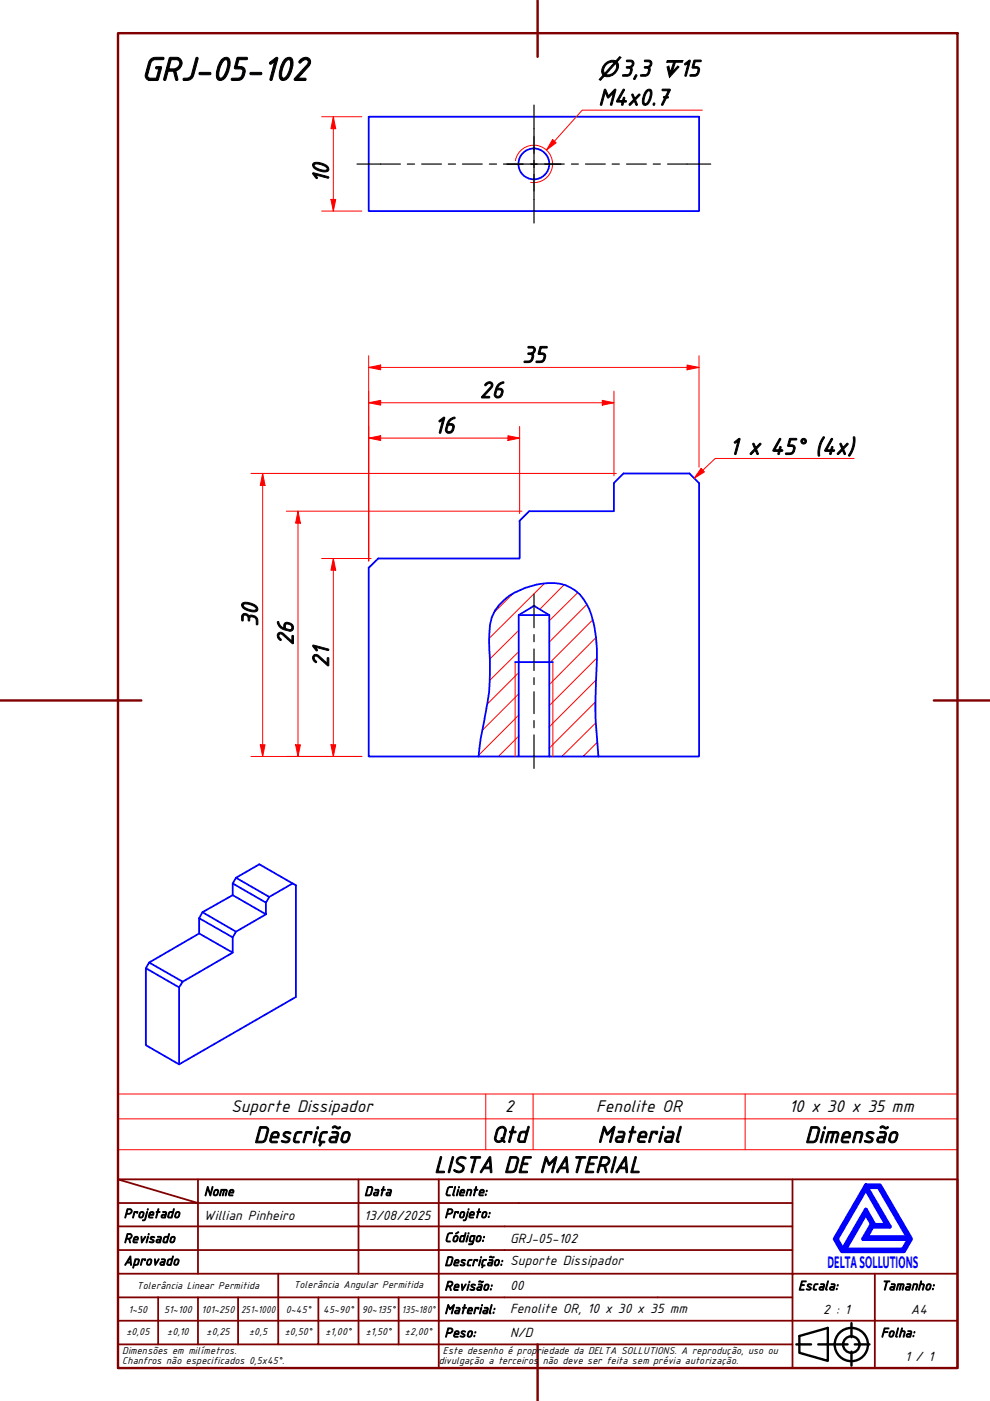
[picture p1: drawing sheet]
<svg xmlns="http://www.w3.org/2000/svg" width="210mm" height="297mm" viewBox="0 0 210 297" stroke-linecap="round" stroke-linejoin="round" font-family="sans-serif">
<!-- layer: Hatch (ABNT) -->
<g fill="none" stroke="#f00" stroke-width=".21">
<path d="M108.8 125.8l-4 4M110 138.2l-6.2 6.1M110 133.7l-6.2 6M115.4 123.7l-11.7 11.7M119.6 124l-5.2 5.2M122.5 125.7l-6 5.9M124.4 128.2l-7.9 7.9M125.7 131.4l-9.2 9.2M126.4 135.2l-9.9 9.9M126.6 139.5l-10.1 10.1M110 156.1l-4.3 4.3M110 151.6l-8.5 8.5"/>
<path d="M110 147.1l-7.7 7.7M110 142.6l-6.7 6.7M126.2 148.8l-9.7 9.8M126.4 153.2l-7.3 7.2M126.4 144.1l-9.9 10M126.7 157.3l-3.1 3.1"/>
</g>
<!-- layer: Visible (ABNT) -->
<g fill="none" stroke="#00f" stroke-width=".38">
<path d="M78.2 24.8h70v20h-70zM78.2 120.4l2-2h30v-8l2-2h18v-6l2-2h14l2 2v58h-31.7v-30l-3.3-2-3.2 2v30h-31.8zM110 130.4h6.5M109.2 140.4h8M101.5 160.4l.4-3.8a66.2 66.2 0 0 0 2-14.4v-2.2a28.6 28.6 0 0 1 .4-9.1 11.3 11.3 0 0 1 7.1-6.3 13.3 13.3 0 0 1 8.5-.5 9 9 0 0 1 5.4 6.1 29.7 29.7 0 0 1 1.3 9.7 113 113 0 0 0 .3 20.5M110 160.4h6.5M42.2 194.7v3.2l-10.6 6.2M42.2 197.9l7.1 4.1v-3.3M42.9 193.4l7.1 4.1-.7 1.2-7.1-4M42.9 193.4l-.7 1.3M49.3 187.3v2.5l-6.4 3.6M49.3 189.8l7.1 4.1v-2.5"/>
<path d="M50 186.1l5-2.9 7.7 4.5v23.7l-24.7 14.3M50 186.1l7.1 4.1-.7 1.2-7.1-4.1M50 186.1l-.7 1.2M56.4 193.9l-6.4 3.6M62 187.3l-4.9 2.9M30.9 205.3v16.3l7.1 4.1v-16.4M31.6 204.1l7.1 4-.7 1.2-7.1-4zM49.3 202l-10.6 6.1"/>
<circle cx="113.2" cy="34.8" r="3.3"/>
</g>
<!-- layer: Visible Narrow (ABNT) -->
<path d="M109.3 34.1a4 4 0 0 1 4.6-3.3 4 4 0 0 1 3.2 4.6 4 4 0 0 1-4.6 3.3M109.2 140.4v20M117.2 140.4v20" fill="none" stroke="#f00" stroke-width=".21"/>
<path d="M25 237.2h178v-5.2h-178v11.8M103 232v11.8M113 232v11.8M158 232v11.8M203 237.2v6.6h-178M25 243.8v6.2h178v-6.2" fill="none" stroke="#f00" stroke-width=".21"/>
<!-- layer: Borda A3/A4 (ABNT) -->
<path d="M25 7h178v283.1h-178zM114 0v12.1M0 148.5h30M198 148.5h12M114 285v12" fill="none" stroke="#800000" stroke-width=".51"/>
<path d="M183.6 257.3l1.2 2.2-1.8 3.2h9.7l-1.2 2.2h-12.3zM183.6 252.1l4.4 7.6h-2.6l-1.8-3.2-4.9 8.4-1.3-2.2zM183.6 251.3h3l6.6 11.4-1.6 2.6h-13.1l-1.5-2.6zM183.8 251.7h2.5l6.2 10.6h-8.8l1.3-2.2h3.7zM185 259.7h.2l-.2 .2z" fill="none" stroke="#00f" stroke-width=".83"/>
<!-- layer: 0 -->
<path d="M178.5 265.3h13.1" fill="none" stroke="#000" stroke-width=".21"/>
<g fill="none" stroke="#800000" stroke-width=".38">
<path d="M25 250l17 5.1h-17M25 250h178v40.1h-178zM42 255.1h34v4.9h17M42 255.1v15M42 250v5.1M76 250v5.1h17v4.9M93 250v5.1h75M168 250v20.1h-143M25 260h51v10.1M25 275.1h17M33.5 275.1v9.9M50.5 275.1h-8.5v9.9"/>
<path d="M59 270.1v14.9h-8.5M67.5 275.1v9.9h-8.5M76 275.1v9.9h8.5M84.5 275.1v9.9M93 275.1h-42.5v9.9M93 260v5h-68M93 275.1v9.9h75M93 260h75M93 275.1h75M168 265h-75v10.1M185.5 270.1v9.9h17.5M203 270.1h-35v9.9h17.5v10.1"/>
<path d="M25 285h25.5M25 280h143v10.1M67.5 285h8.5M84.5 285h8.5v5.1"/>
</g>
<g fill="none" stroke="#000" stroke-width=".51">
<path d="M168.8 285h3.2M169.5 283.3l6-1.8v7l-6-1.7zM173.5 285h6.2M180.5 280.5v3M180.5 286.6v2.9M181.2 285h3.1"/>
<circle cx="180.5" cy="285.1" r="3.5"/>
<circle cx="180.5" cy="285.1" r="1.75"/>
</g>
<!-- layer: Marca de centro (ISO) -->
<path d="M107.4 34.8h11.5M113.2 29v11.5" fill="none" stroke="#000" stroke-width=".25"/>
<!-- layer: Linha de centro (ISO) -->
<g fill="none" stroke="#000" stroke-width=".25">
<path d="M75.7 34.8h9.2M86.4 34.8h1.5M89.4 34.8h4.2M95.1 34.8h1.5M98 34.8h4.2M103.8 34.8h1.5M106.7 34.8h4.2M112.5 34.8h1.4M113.2 22.3v10.2M113.2 34v1.5M113.2 37v10.3M115.4 34.8h4.2"/>
<path d="M121.2 34.8h1.4M124.1 34.8h4.2M129.8 34.8h1.5M132.8 34.8h4.2M138.5 34.8h1.5M141.5 34.8h9.2M113.2 126v7.1M113.2 134.5v1.6M113.2 137.6v4.6M113.2 143.7v1.4M113.2 146.7v4.6M113.2 152.8v1.5"/>
<path d="M113.2 155.8v7.1"/>
</g>
<path d="M70.7 157.9v2.5" fill="none" stroke="#f00" stroke-width=".21"/>
<path d="M70.2 157.9h1l-.5 2.5z" fill="#f00"/>
<path d="M70.7 118.4v2.5M70.2 157.9h1l-.5 2.5z" fill="none" stroke="#f00" stroke-width=".21"/>
<path d="M70.7 118.4l.5 2.5h-1z" fill="#f00"/>
<path d="M68.2 118.4h10.5M70.7 118.4l.5 2.5h-1zM70.7 120.9v37M63.2 157.9v2.5M68.2 160.4h8.5" fill="none" stroke="#f00" stroke-width=".21"/>
<path d="M62.7 157.9h1l-.5 2.5z" fill="#f00"/>
<path d="M63.2 108.4v2.5M62.7 157.9h1l-.5 2.5z" fill="none" stroke="#f00" stroke-width=".21"/>
<path d="M63.2 108.4l.5 2.5h-1z" fill="#f00"/>
<path d="M60.7 108.4h50M63.2 108.4l.5 2.5h-1zM63.2 110.9v47M55.7 157.9v2.5M60.7 160.4h16" fill="none" stroke="#f00" stroke-width=".21"/>
<path d="M55.2 157.9h1l-.5 2.5z" fill="#f00"/>
<path d="M55.7 100.4v2.5M55.2 157.9h1l-.5 2.5z" fill="none" stroke="#f00" stroke-width=".21"/>
<path d="M55.7 100.4l.5 2.5h-1z" fill="#f00"/>
<path d="M78.2 92.9h2.5M53.2 100.4h77.5M55.7 100.4l.5 2.5h-1zM55.7 102.9v55M53.2 160.4h23.5" fill="none" stroke="#f00" stroke-width=".21"/>
<path d="M78.2 92.9l2.5-.5v1z" fill="#f00"/>
<path d="M78.2 92.9l2.5-.5v1zM107.7 92.9h2.5" fill="none" stroke="#f00" stroke-width=".21"/>
<path d="M107.7 92.4l2.5 .5-2.5 .5z" fill="#f00"/>
<path d="M78.2 90.4v28.5M78.2 85.4h2.5M80.7 92.9h27M107.7 92.4l2.5 .5-2.5 .5zM110.2 90.4v18.5" fill="none" stroke="#f00" stroke-width=".21"/>
<path d="M78.2 85.4l2.5-.5v1z" fill="#f00"/>
<path d="M78.2 85.4l2.5-.5v1zM127.7 85.4h2.5" fill="none" stroke="#f00" stroke-width=".21"/>
<path d="M127.7 84.9l2.5 .5-2.5 .5z" fill="#f00"/>
<path d="M78.2 77.9h2.5M78.2 82.9v36M80.7 85.4h47M127.7 84.9l2.5 .5-2.5 .5zM130.2 82.9v18" fill="none" stroke="#f00" stroke-width=".21"/>
<path d="M78.2 77.9l2.5-.5v1z" fill="#f00"/>
<path d="M78.2 77.9l2.5-.5v1zM145.7 77.9h2.5" fill="none" stroke="#f00" stroke-width=".21"/>
<path d="M145.7 77.4l2.5 .5-2.5 .5z" fill="#f00"/>
<path d="M78.2 75.4v43.5M80.7 77.9h65M145.7 77.4l2.5 .5-2.5 .5zM148.2 75.4v23.6" fill="none" stroke="#f00" stroke-width=".21"/>
<path d="M117.5 30l-1.6 1.8" fill="none" stroke="#f00" stroke-width=".21"/>
<path d="M117.2 29.6l.7 .7-2 1.5z" fill="#f00"/>
<path d="M117.2 29.6l.7 .7-2 1.5zM148.9 23.4h-25.5l-5.9 6.6M149 99.7l-1.8 1.7" fill="none" stroke="#f00" stroke-width=".21"/>
<path d="M148.7 99.3l.7 .8-2.2 1.3z" fill="#f00"/>
<path d="M148.7 99.3l.7 .8-2.2 1.3zM181.1 97.2h-29.5l-2.6 2.5" fill="none" stroke="#f00" stroke-width=".21"/>
<path d="M70.7 42.3v2.5" fill="none" stroke="#f00" stroke-width=".21"/>
<path d="M70.2 42.3h1l-.5 2.5z" fill="#f00"/>
<path d="M70.7 24.8v2.5M70.2 42.3h1l-.5 2.5z" fill="none" stroke="#f00" stroke-width=".21"/>
<path d="M70.7 24.8l.5 2.5h-1z" fill="#f00"/>
<path d="M68.2 24.8h8.5M70.7 24.8l.5 2.5h-1zM70.7 27.3v15M68.2 44.8h8.5" fill="none" stroke="#f00" stroke-width=".21"/>
<text font-size="7.6" x="30" y="17.1">GRJ-05-102</text>
<g font-size="5.3">
<text x="126.9" y="22.3">M4x0.7</text>
<text x="69.7" y="38.9" transform="rotate(-90 69.7 38.9)">10</text>
<text x="110.7" y="76.9">35</text>
<text x="101.7" y="84.4">26</text>
<text x="92" y="91.9">16</text>
<text x="154.6" y="96.4">1 x 45° (4x)</text>
<text x="54.7" y="132.9" transform="rotate(-90 54.7 132.9)">30</text>
<text x="62.2" y="136.9" transform="rotate(-90 62.2 136.9)">26</text>
<text x="69.7" y="141.6" transform="rotate(-90 69.7 141.6)">21</text>
<text x="53.8" y="242.3">Descrição</text>
<text x="104.2" y="242.2">Qtd</text>
<text x="126.7" y="242.2">Material</text>
<text x="170.6" y="242.3">Dimensão</text>
<text x="92.1" y="248.7">LISTA DE MATERIAL</text>
</g>
<text font-size="4.8" x="126.9" y="16.2">⌀3,3 ↧15</text>
<g font-size="3.9">
<text x="49" y="235.8">Suporte Dissipador</text>
<text x="107.1" y="235.8">2</text>
<text x="126.4" y="235.8">Fenolite OR</text>
<text x="167.3" y="235.8">10 x 30 x 35 mm</text>
</g>
<text font-size="3.8" fill="#00f" x="175.5" y="268.8">DELTASOLLUTIONS</text>
<g font-size="3">
<text x="43.2" y="253.5">Nome</text>
<text x="77.2" y="253.5">Data</text>
<text x="94.2" y="253.5">Cliente:</text>
<text x="26.2" y="263.5">Revisado</text>
<text x="26.2" y="258.2">Projetado</text>
<text x="43.2" y="258.6">Willian Pinheiro</text>
<text x="77.2" y="258.6">13/08/2025</text>
<text x="94.2" y="263.3">Código:</text>
<text x="94.2" y="258.2">Projeto:</text>
<text x="108.1" y="263.5">GRJ-05-102</text>
<text x="26.2" y="268.3">Aprovado</text>
<text x="94.2" y="268.4">Descrição: Suporte Dissipador</text>
<text x="94.2" y="273.6">Revisão:</text>
<text x="108.1" y="273.5">00</text>
<text x="169.2" y="273.5">Escala:</text>
<text x="186.8" y="273.5">Tamanho:</text>
<text x="94.2" y="278.6">Material:</text>
<text x="108.1" y="278.4">Fenolite OR, 10 x 30 x 35 mm</text>
<text x="174.6" y="278.6">2 : 1</text>
<text x="193.1" y="278.6">A4</text>
<text x="94.2" y="283.5">Peso:</text>
<text x="108.1" y="283.5">N/D</text>
<text x="186.8" y="283.5">Folha:</text>
<text x="191.9" y="288.5">1 / 1</text>
</g>
<g font-size="2.3">
<text x="29" y="273.4">Tolerância Linear Permitida</text>
<text x="62.3" y="273.2">Tolerância Angular Permitida</text>
<text x="27.2" y="278.3">1~50</text>
<text x="34.8" y="278.3">51~100</text>
<text x="42.7" y="278.3">101~250</text>
<text x="51.1" y="278.3">251~1000</text>
<text x="60.6" y="278.3">0~45°</text>
<text x="68.5" y="278.3">45~90°</text>
<text x="76.7" y="278.3">90~135°</text>
<text x="85.2" y="278.3">135~180°</text>
<text x="25.9" y="287.1">Dimensões em milímetros.</text>
<text x="26.8" y="283.1">±0,05</text>
<text x="35.4" y="283.1">±0,10</text>
<text x="43.8" y="283.1">±0,25</text>
<text x="52.8" y="283.1">±0,5</text>
<text x="60.4" y="283.1">±0,50°</text>
<text x="69" y="283.1">±1,00°</text>
<text x="77.5" y="283.1">±1,50°</text>
<text x="85.9" y="283.1">±2,00°</text>
<text x="93.9" y="287.1">Este desenho é propriedade da DELTA SOLLUTIONS. A reprodução, uso ou</text>
<text x="25.9" y="289.2">Chanfros não especificados 0,5x45°.</text>
<text x="93" y="289.2">divulgação a terceiros</text>
<text x="115.1" y="289.2">não deve ser feita sem prévia autorização.</text>
</g>
</svg>
